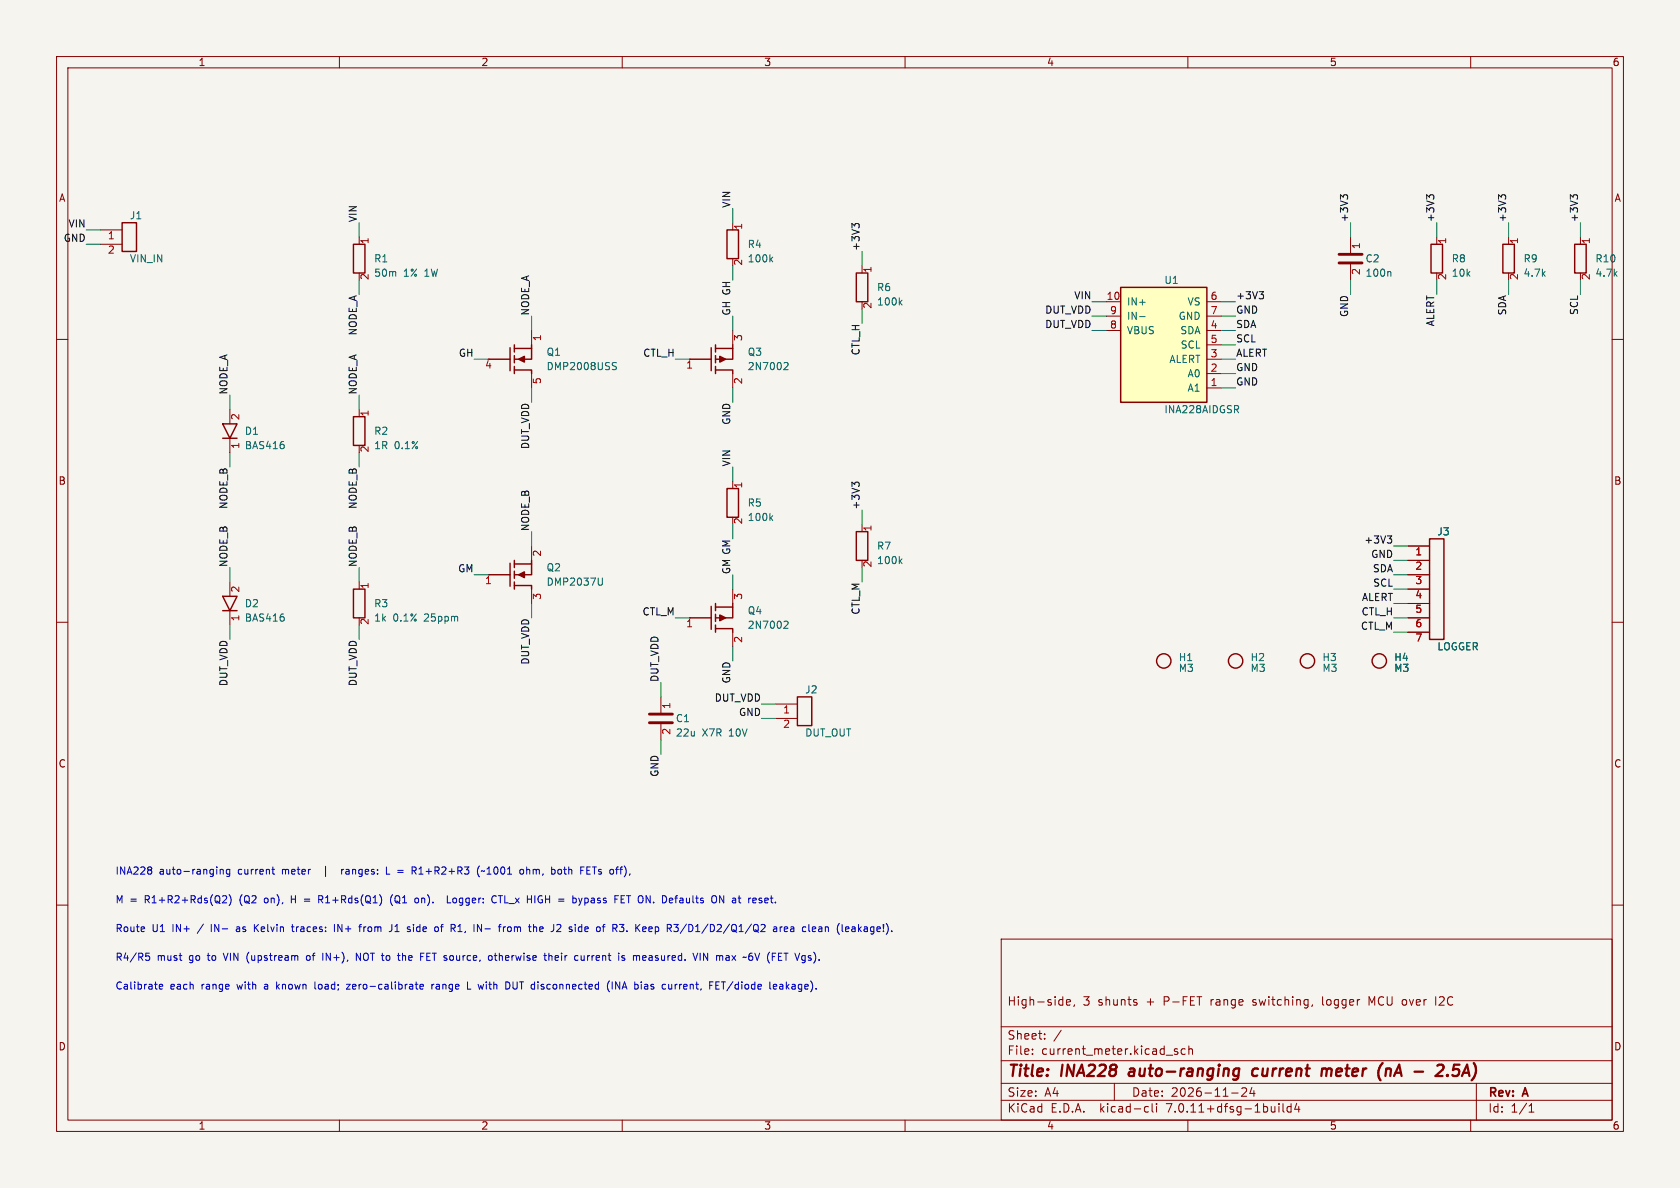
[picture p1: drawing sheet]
(kicad_sch (version 20230121) (generator eeschema) (paper "A4") (title_block (title "INA228 auto-ranging current meter (nA - 2.5A)") (date "2026-11-24") (rev "A") (comment 1 "High-side, 3 shunts + P-FET range switching, logger MCU over I2C")) (lib_symbols (symbol "meter:R" (pin_names (offset 0) hide) (in_bom yes) (on_board yes) (property "Reference" "R" (id 0) (at 2.54 0 0) (effects (font (size 1.27 1.27)) (justify left))) (property "Value" "R" (id 1) (at 2.54 -2.54 0) (effects (font (size 1.27 1.27)) (justify left))) (property "Footprint" "" (id 2) (at 0 0 0) (effects (font (size 1.27 1.27)) hide)) (property "Datasheet" "" (id 3) (at 0 0 0) (effects (font (size 1.27 1.27)) hide)) (property "Description" "" (id 4) (at 0 0 0) (effects (font (size 1.27 1.27)) hide)) (symbol "R_0_1" (rectangle (start -1.016 -2.54) (end 1.016 2.54) (stroke (width 0.254) (type default)) (fill (type none)))) (symbol "R_1_1" (pin passive line (at 0 3.81 270) (length 1.27) (name "~" (effects (font (size 1.27 1.27)))) (number "1" (effects (font (size 1.27 1.27))))) (pin passive line (at 0 -3.81 90) (length 1.27) (name "~" (effects (font (size 1.27 1.27)))) (number "2" (effects (font (size 1.27 1.27)))))) ) (symbol "meter:C" (pin_names (offset 0) hide) (in_bom yes) (on_board yes) (property "Reference" "C" (id 0) (at 2.54 0 0) (effects (font (size 1.27 1.27)) (justify left))) (property "Value" "C" (id 1) (at 2.54 -2.54 0) (effects (font (size 1.27 1.27)) (justify left))) (property "Footprint" "" (id 2) (at 0 0 0) (effects (font (size 1.27 1.27)) hide)) (property "Datasheet" "" (id 3) (at 0 0 0) (effects (font (size 1.27 1.27)) hide)) (property "Description" "" (id 4) (at 0 0 0) (effects (font (size 1.27 1.27)) hide)) (symbol "C_0_1" (polyline (pts (xy -2.032 0.762) (xy 2.032 0.762)) (stroke (width 0.508) (type default)) (fill (type none))) (polyline (pts (xy -2.032 -0.762) (xy 2.032 -0.762)) (stroke (width 0.508) (type default)) (fill (type none)))) (symbol "C_1_1" (pin passive line (at 0 3.81 270) (length 3.048) (name "~" (effects (font (size 1.27 1.27)))) (number "1" (effects (font (size 1.27 1.27))))) (pin passive line (at 0 -3.81 90) (length 3.048) (name "~" (effects (font (size 1.27 1.27)))) (number "2" (effects (font (size 1.27 1.27)))))) ) (symbol "meter:D" (pin_names (offset 0) hide) (in_bom yes) (on_board yes) (property "Reference" "D" (id 0) (at 2.54 0 0) (effects (font (size 1.27 1.27)) (justify left))) (property "Value" "D" (id 1) (at 2.54 -2.54 0) (effects (font (size 1.27 1.27)) (justify left))) (property "Footprint" "" (id 2) (at 0 0 0) (effects (font (size 1.27 1.27)) hide)) (property "Datasheet" "" (id 3) (at 0 0 0) (effects (font (size 1.27 1.27)) hide)) (property "Description" "" (id 4) (at 0 0 0) (effects (font (size 1.27 1.27)) hide)) (symbol "D_0_1" (polyline (pts (xy -1.27 1.27) (xy 1.27 1.27) (xy 0 -1.27) (xy -1.27 1.27)) (stroke (width 0.254) (type default)) (fill (type none))) (polyline (pts (xy -1.27 -1.27) (xy 1.27 -1.27)) (stroke (width 0.254) (type default)) (fill (type none)))) (symbol "D_1_1" (pin passive line (at 0 -3.81 90) (length 2.54) (name "K" (effects (font (size 1.27 1.27)))) (number "1" (effects (font (size 1.27 1.27))))) (pin passive line (at 0 3.81 270) (length 2.54) (name "A" (effects (font (size 1.27 1.27)))) (number "2" (effects (font (size 1.27 1.27)))))) ) (symbol "meter:PMOS_SOT23" (pin_names (offset 0) hide) (in_bom yes) (on_board yes) (property "Reference" "Q" (id 0) (at 5.08 1.27 0) (effects (font (size 1.27 1.27)) (justify left))) (property "Value" "PMOS_SOT23" (id 1) (at 5.08 -1.27 0) (effects (font (size 1.27 1.27)) (justify left))) (property "Footprint" "" (id 2) (at 0 0 0) (effects (font (size 1.27 1.27)) hide)) (property "Datasheet" "" (id 3) (at 0 0 0) (effects (font (size 1.27 1.27)) hide)) (property "Description" "" (id 4) (at 0 0 0) (effects (font (size 1.27 1.27)) hide)) (symbol "PMOS_SOT23_0_1" (polyline (pts (xy -1.27 2.032) (xy -1.27 -2.032)) (stroke (width 0.254) (type default)) (fill (type none))) (polyline (pts (xy -0.508 2.54) (xy -0.508 1.27)) (stroke (width 0.254) (type default)) (fill (type none))) (polyline (pts (xy -0.508 0.635) (xy -0.508 -0.635)) (stroke (width 0.254) (type default)) (fill (type none))) (polyline (pts (xy -0.508 -1.27) (xy -0.508 -2.54)) (stroke (width 0.254) (type default)) (fill (type none))) (polyline (pts (xy -0.508 1.905) (xy 2.54 1.905) (xy 2.54 2.54)) (stroke (width 0.254) (type default)) (fill (type none))) (polyline (pts (xy -0.508 -1.905) (xy 2.54 -1.905) (xy 2.54 -2.54)) (stroke (width 0.254) (type default)) (fill (type none))) (polyline (pts (xy -0.508 0) (xy 2.54 0) (xy 2.54 1.905)) (stroke (width 0.254) (type default)) (fill (type none))) (polyline (pts (xy 0.254 0) (xy 1.27 0.508) (xy 1.27 -0.508) (xy 0.254 0)) (stroke (width 0.254) (type default)) (fill (type outline))) (polyline (pts (xy -5.08 0) (xy -1.27 0)) (stroke (width 0.254) (type default)) (fill (type none)))) (symbol "PMOS_SOT23_1_1" (pin passive line (at -5.08 0 0) (length 0) (name "G" (effects (font (size 1.27 1.27)))) (number "1" (effects (font (size 1.27 1.27))))) (pin passive line (at 2.54 5.08 270) (length 2.54) (name "S" (effects (font (size 1.27 1.27)))) (number "2" (effects (font (size 1.27 1.27))))) (pin passive line (at 2.54 -5.08 90) (length 2.54) (name "D" (effects (font (size 1.27 1.27)))) (number "3" (effects (font (size 1.27 1.27)))))) ) (symbol "meter:PMOS_SO8" (pin_names (offset 0) hide) (in_bom yes) (on_board yes) (property "Reference" "Q" (id 0) (at 5.08 1.27 0) (effects (font (size 1.27 1.27)) (justify left))) (property "Value" "PMOS_SO8" (id 1) (at 5.08 -1.27 0) (effects (font (size 1.27 1.27)) (justify left))) (property "Footprint" "" (id 2) (at 0 0 0) (effects (font (size 1.27 1.27)) hide)) (property "Datasheet" "" (id 3) (at 0 0 0) (effects (font (size 1.27 1.27)) hide)) (property "Description" "" (id 4) (at 0 0 0) (effects (font (size 1.27 1.27)) hide)) (symbol "PMOS_SO8_0_1" (polyline (pts (xy -1.27 2.032) (xy -1.27 -2.032)) (stroke (width 0.254) (type default)) (fill (type none))) (polyline (pts (xy -0.508 2.54) (xy -0.508 1.27)) (stroke (width 0.254) (type default)) (fill (type none))) (polyline (pts (xy -0.508 0.635) (xy -0.508 -0.635)) (stroke (width 0.254) (type default)) (fill (type none))) (polyline (pts (xy -0.508 -1.27) (xy -0.508 -2.54)) (stroke (width 0.254) (type default)) (fill (type none))) (polyline (pts (xy -0.508 1.905) (xy 2.54 1.905) (xy 2.54 2.54)) (stroke (width 0.254) (type default)) (fill (type none))) (polyline (pts (xy -0.508 -1.905) (xy 2.54 -1.905) (xy 2.54 -2.54)) (stroke (width 0.254) (type default)) (fill (type none))) (polyline (pts (xy -0.508 0) (xy 2.54 0) (xy 2.54 1.905)) (stroke (width 0.254) (type default)) (fill (type none))) (polyline (pts (xy 0.254 0) (xy 1.27 0.508) (xy 1.27 -0.508) (xy 0.254 0)) (stroke (width 0.254) (type default)) (fill (type outline))) (polyline (pts (xy -5.08 0) (xy -1.27 0)) (stroke (width 0.254) (type default)) (fill (type none)))) (symbol "PMOS_SO8_1_1" (pin passive line (at 2.54 5.08 270) (length 2.54) (name "S" (effects (font (size 1.27 1.27)))) (number "1" (effects (font (size 1.27 1.27))))) (pin passive line (at 2.54 5.08 270) (length 2.54) hide (name "S" (effects (font (size 1.27 1.27)))) (number "2" (effects (font (size 1.27 1.27))))) (pin passive line (at 2.54 5.08 270) (length 2.54) hide (name "S" (effects (font (size 1.27 1.27)))) (number "3" (effects (font (size 1.27 1.27))))) (pin passive line (at -5.08 0 0) (length 0) (name "G" (effects (font (size 1.27 1.27)))) (number "4" (effects (font (size 1.27 1.27))))) (pin passive line (at 2.54 -5.08 90) (length 2.54) (name "D" (effects (font (size 1.27 1.27)))) (number "5" (effects (font (size 1.27 1.27))))) (pin passive line (at 2.54 -5.08 90) (length 2.54) hide (name "D" (effects (font (size 1.27 1.27)))) (number "6" (effects (font (size 1.27 1.27))))) (pin passive line (at 2.54 -5.08 90) (length 2.54) hide (name "D" (effects (font (size 1.27 1.27)))) (number "7" (effects (font (size 1.27 1.27))))) (pin passive line (at 2.54 -5.08 90) (length 2.54) hide (name "D" (effects (font (size 1.27 1.27)))) (number "8" (effects (font (size 1.27 1.27)))))) ) (symbol "meter:NMOS_SOT23" (pin_names (offset 0) hide) (in_bom yes) (on_board yes) (property "Reference" "Q" (id 0) (at 5.08 1.27 0) (effects (font (size 1.27 1.27)) (justify left))) (property "Value" "NMOS_SOT23" (id 1) (at 5.08 -1.27 0) (effects (font (size 1.27 1.27)) (justify left))) (property "Footprint" "" (id 2) (at 0 0 0) (effects (font (size 1.27 1.27)) hide)) (property "Datasheet" "" (id 3) (at 0 0 0) (effects (font (size 1.27 1.27)) hide)) (property "Description" "" (id 4) (at 0 0 0) (effects (font (size 1.27 1.27)) hide)) (symbol "NMOS_SOT23_0_1" (polyline (pts (xy -1.27 2.032) (xy -1.27 -2.032)) (stroke (width 0.254) (type default)) (fill (type none))) (polyline (pts (xy -0.508 2.54) (xy -0.508 1.27)) (stroke (width 0.254) (type default)) (fill (type none))) (polyline (pts (xy -0.508 0.635) (xy -0.508 -0.635)) (stroke (width 0.254) (type default)) (fill (type none))) (polyline (pts (xy -0.508 -1.27) (xy -0.508 -2.54)) (stroke (width 0.254) (type default)) (fill (type none))) (polyline (pts (xy -0.508 1.905) (xy 2.54 1.905) (xy 2.54 2.54)) (stroke (width 0.254) (type default)) (fill (type none))) (polyline (pts (xy -0.508 -1.905) (xy 2.54 -1.905) (xy 2.54 -2.54)) (stroke (width 0.254) (type default)) (fill (type none))) (polyline (pts (xy -0.508 0) (xy 2.54 0) (xy 2.54 1.905)) (stroke (width 0.254) (type default)) (fill (type none))) (polyline (pts (xy 1.27 0) (xy 0.254 0.508) (xy 0.254 -0.508) (xy 1.27 0)) (stroke (width 0.254) (type default)) (fill (type outline))) (polyline (pts (xy -5.08 0) (xy -1.27 0)) (stroke (width 0.254) (type default)) (fill (type none)))) (symbol "NMOS_SOT23_1_1" (pin passive line (at -5.08 0 0) (length 0) (name "G" (effects (font (size 1.27 1.27)))) (number "1" (effects (font (size 1.27 1.27))))) (pin passive line (at 2.54 5.08 270) (length 2.54) (name "D" (effects (font (size 1.27 1.27)))) (number "3" (effects (font (size 1.27 1.27))))) (pin passive line (at 2.54 -5.08 90) (length 2.54) (name "S" (effects (font (size 1.27 1.27)))) (number "2" (effects (font (size 1.27 1.27)))))) ) (symbol "meter:INA228" (pin_names (offset 1.016)) (in_bom yes) (on_board yes) (property "Reference" "U" (id 0) (at 0 11.43 0) (effects (font (size 1.27 1.27)) (justify left))) (property "Value" "INA228" (id 1) (at 0 -11.43 0) (effects (font (size 1.27 1.27)) (justify left))) (property "Footprint" "" (id 2) (at 0 0 0) (effects (font (size 1.27 1.27)) hide)) (property "Datasheet" "" (id 3) (at 0 0 0) (effects (font (size 1.27 1.27)) hide)) (property "Description" "" (id 4) (at 0 0 0) (effects (font (size 1.27 1.27)) hide)) (symbol "INA228_0_1" (rectangle (start -7.62 10.16) (end 7.62 -10.16) (stroke (width 0.254) (type default)) (fill (type background)))) (symbol "INA228_1_1" (pin passive line (at -10.16 7.62 0) (length 2.54) (name "IN+" (effects (font (size 1.27 1.27)))) (number "10" (effects (font (size 1.27 1.27))))) (pin passive line (at -10.16 5.08 0) (length 2.54) (name "IN-" (effects (font (size 1.27 1.27)))) (number "9" (effects (font (size 1.27 1.27))))) (pin passive line (at -10.16 2.54 0) (length 2.54) (name "VBUS" (effects (font (size 1.27 1.27)))) (number "8" (effects (font (size 1.27 1.27))))) (pin passive line (at 10.16 7.62 180) (length 2.54) (name "VS" (effects (font (size 1.27 1.27)))) (number "6" (effects (font (size 1.27 1.27))))) (pin passive line (at 10.16 5.08 180) (length 2.54) (name "GND" (effects (font (size 1.27 1.27)))) (number "7" (effects (font (size 1.27 1.27))))) (pin passive line (at 10.16 2.54 180) (length 2.54) (name "SDA" (effects (font (size 1.27 1.27)))) (number "4" (effects (font (size 1.27 1.27))))) (pin passive line (at 10.16 0 180) (length 2.54) (name "SCL" (effects (font (size 1.27 1.27)))) (number "5" (effects (font (size 1.27 1.27))))) (pin passive line (at 10.16 -2.54 180) (length 2.54) (name "ALERT" (effects (font (size 1.27 1.27)))) (number "3" (effects (font (size 1.27 1.27))))) (pin passive line (at 10.16 -5.08 180) (length 2.54) (name "A0" (effects (font (size 1.27 1.27)))) (number "2" (effects (font (size 1.27 1.27))))) (pin passive line (at 10.16 -7.62 180) (length 2.54) (name "A1" (effects (font (size 1.27 1.27)))) (number "1" (effects (font (size 1.27 1.27)))))) ) (symbol "meter:Conn_1x02" (pin_names (offset 0) hide) (in_bom yes) (on_board yes) (property "Reference" "J" (id 0) (at 0 2.54 0) (effects (font (size 1.27 1.27)) (justify left))) (property "Value" "Conn_1x02" (id 1) (at 0 -5.08 0) (effects (font (size 1.27 1.27)) (justify left))) (property "Footprint" "" (id 2) (at 0 0 0) (effects (font (size 1.27 1.27)) hide)) (property "Datasheet" "" (id 3) (at 0 0 0) (effects (font (size 1.27 1.27)) hide)) (property "Description" "" (id 4) (at 0 0 0) (effects (font (size 1.27 1.27)) hide)) (symbol "Conn_1x02_0_1" (rectangle (start -1.27 1.27) (end 1.27 -3.81) (stroke (width 0.254) (type default)) (fill (type none)))) (symbol "Conn_1x02_1_1" (pin passive line (at -5.08 -0 0) (length 3.81) (name "Pin_1" (effects (font (size 1.27 1.27)))) (number "1" (effects (font (size 1.27 1.27))))) (pin passive line (at -5.08 -2.54 0) (length 3.81) (name "Pin_2" (effects (font (size 1.27 1.27)))) (number "2" (effects (font (size 1.27 1.27)))))) ) (symbol "meter:Conn_1x07" (pin_names (offset 0) hide) (in_bom yes) (on_board yes) (property "Reference" "J" (id 0) (at 0 2.54 0) (effects (font (size 1.27 1.27)) (justify left))) (property "Value" "Conn_1x07" (id 1) (at 0 -17.78 0) (effects (font (size 1.27 1.27)) (justify left))) (property "Footprint" "" (id 2) (at 0 0 0) (effects (font (size 1.27 1.27)) hide)) (property "Datasheet" "" (id 3) (at 0 0 0) (effects (font (size 1.27 1.27)) hide)) (property "Description" "" (id 4) (at 0 0 0) (effects (font (size 1.27 1.27)) hide)) (symbol "Conn_1x07_0_1" (rectangle (start -1.27 1.27) (end 1.27 -16.51) (stroke (width 0.254) (type default)) (fill (type none)))) (symbol "Conn_1x07_1_1" (pin passive line (at -5.08 -0 0) (length 3.81) (name "Pin_1" (effects (font (size 1.27 1.27)))) (number "1" (effects (font (size 1.27 1.27))))) (pin passive line (at -5.08 -2.54 0) (length 3.81) (name "Pin_2" (effects (font (size 1.27 1.27)))) (number "2" (effects (font (size 1.27 1.27))))) (pin passive line (at -5.08 -5.08 0) (length 3.81) (name "Pin_3" (effects (font (size 1.27 1.27)))) (number "3" (effects (font (size 1.27 1.27))))) (pin passive line (at -5.08 -7.62 0) (length 3.81) (name "Pin_4" (effects (font (size 1.27 1.27)))) (number "4" (effects (font (size 1.27 1.27))))) (pin passive line (at -5.08 -10.16 0) (length 3.81) (name "Pin_5" (effects (font (size 1.27 1.27)))) (number "5" (effects (font (size 1.27 1.27))))) (pin passive line (at -5.08 -12.7 0) (length 3.81) (name "Pin_6" (effects (font (size 1.27 1.27)))) (number "6" (effects (font (size 1.27 1.27))))) (pin passive line (at -5.08 -15.24 0) (length 3.81) (name "Pin_7" (effects (font (size 1.27 1.27)))) (number "7" (effects (font (size 1.27 1.27)))))) ) (symbol "meter:MountingHole" (pin_names (offset 0) hide) (in_bom yes) (on_board yes) (property "Reference" "H" (id 0) (at 2.54 0.635 0) (effects (font (size 1.27 1.27)) (justify left))) (property "Value" "MountingHole" (id 1) (at 2.54 -1.27 0) (effects (font (size 1.27 1.27)) (justify left))) (property "Footprint" "" (id 2) (at 0 0 0) (effects (font (size 1.27 1.27)) hide)) (property "Datasheet" "" (id 3) (at 0 0 0) (effects (font (size 1.27 1.27)) hide)) (property "Description" "" (id 4) (at 0 0 0) (effects (font (size 1.27 1.27)) hide)) (symbol "MountingHole_0_1" (circle (center 0 0) (radius 1.27) (stroke (width 0.254) (type default)) (fill (type none)))) (symbol "MountingHole_1_1" ) )) (symbol (lib_id "meter:Conn_1x02") (at 22.86 40.64 0) (unit 1) (in_bom yes) (on_board yes) (dnp no) (property "Reference" "J1" (id 0) (at 22.86 38.1 0) (effects (font (size 1.27 1.27)) (justify left))) (property "Value" "VIN_IN" (id 1) (at 22.86 45.72 0) (effects (font (size 1.27 1.27)) (justify left))) (property "Footprint" "TerminalBlock_Phoenix:TerminalBlock_Phoenix_MKDS-1,5-2-5.08_1x02_P5.08mm_Horizontal" (id 2) (at 22.86 40.64 0) (effects (font (size 1.27 1.27)) hide)) (property "Datasheet" "" (id 3) (at 22.86 40.64 0) (effects (font (size 1.27 1.27)) hide)) (property "Description" "Supply input (bench PSU / 3.3V)" (id 4) (at 22.86 40.64 0) (effects (font (size 1.27 1.27)) hide)) (pin "1") (pin "2")) (wire (pts (xy 17.78 40.64) (xy 15.24 40.64)) (stroke (width 0) (type default))) (label "VIN" (at 15.24 40.64 180) (fields_autoplaced) (effects (font (size 1.27 1.27)) (justify right bottom))) (wire (pts (xy 17.78 43.18) (xy 15.24 43.18)) (stroke (width 0) (type default))) (label "GND" (at 15.24 43.18 180) (fields_autoplaced) (effects (font (size 1.27 1.27)) (justify right bottom))) (symbol (lib_id "meter:R") (at 63.5 45.72 0) (unit 1) (in_bom yes) (on_board yes) (dnp no) (property "Reference" "R1" (id 0) (at 66.04 45.72 0) (effects (font (size 1.27 1.27)) (justify left))) (property "Value" "50m 1% 1W" (id 1) (at 66.04 48.26 0) (effects (font (size 1.27 1.27)) (justify left))) (property "Footprint" "Resistor_SMD:R_2512_6332Metric" (id 2) (at 63.5 45.72 0) (effects (font (size 1.27 1.27)) hide)) (property "Datasheet" "" (id 3) (at 63.5 45.72 0) (effects (font (size 1.27 1.27)) hide)) (property "Description" "R_H shunt, high range, 4-wire layout" (id 4) (at 63.5 45.72 0) (effects (font (size 1.27 1.27)) hide)) (pin "1") (pin "2")) (wire (pts (xy 63.5 41.91) (xy 63.5 39.37)) (stroke (width 0) (type default))) (label "VIN" (at 63.5 39.37 90) (fields_autoplaced) (effects (font (size 1.27 1.27)) (justify left bottom))) (wire (pts (xy 63.5 49.53) (xy 63.5 52.07)) (stroke (width 0) (type default))) (label "NODE_A" (at 63.5 52.07 270) (fields_autoplaced) (effects (font (size 1.27 1.27)) (justify right bottom))) (symbol (lib_id "meter:R") (at 63.5 76.2 0) (unit 1) (in_bom yes) (on_board yes) (dnp no) (property "Reference" "R2" (id 0) (at 66.04 76.2 0) (effects (font (size 1.27 1.27)) (justify left))) (property "Value" "1R 0.1%" (id 1) (at 66.04 78.74 0) (effects (font (size 1.27 1.27)) (justify left))) (property "Footprint" "Resistor_SMD:R_1206_3216Metric" (id 2) (at 63.5 76.2 0) (effects (font (size 1.27 1.27)) hide)) (property "Datasheet" "" (id 3) (at 63.5 76.2 0) (effects (font (size 1.27 1.27)) hide)) (property "Description" "R_M shunt, mid range" (id 4) (at 63.5 76.2 0) (effects (font (size 1.27 1.27)) hide)) (pin "1") (pin "2")) (wire (pts (xy 63.5 72.39) (xy 63.5 69.85)) (stroke (width 0) (type default))) (label "NODE_A" (at 63.5 69.85 90) (fields_autoplaced) (effects (font (size 1.27 1.27)) (justify left bottom))) (wire (pts (xy 63.5 80.01) (xy 63.5 82.55)) (stroke (width 0) (type default))) (label "NODE_B" (at 63.5 82.55 270) (fields_autoplaced) (effects (font (size 1.27 1.27)) (justify right bottom))) (symbol (lib_id "meter:R") (at 63.5 106.68 0) (unit 1) (in_bom yes) (on_board yes) (dnp no) (property "Reference" "R3" (id 0) (at 66.04 106.68 0) (effects (font (size 1.27 1.27)) (justify left))) (property "Value" "1k 0.1% 25ppm" (id 1) (at 66.04 109.22 0) (effects (font (size 1.27 1.27)) (justify left))) (property "Footprint" "Resistor_SMD:R_0805_2012Metric" (id 2) (at 63.5 106.68 0) (effects (font (size 1.27 1.27)) hide)) (property "Datasheet" "" (id 3) (at 63.5 106.68 0) (effects (font (size 1.27 1.27)) hide)) (property "Description" "R_L shunt, low (nA/uA) range" (id 4) (at 63.5 106.68 0) (effects (font (size 1.27 1.27)) hide)) (pin "1") (pin "2")) (wire (pts (xy 63.5 102.87) (xy 63.5 100.33)) (stroke (width 0) (type default))) (label "NODE_B" (at 63.5 100.33 90) (fields_autoplaced) (effects (font (size 1.27 1.27)) (justify left bottom))) (wire (pts (xy 63.5 110.49) (xy 63.5 113.03)) (stroke (width 0) (type default))) (label "DUT_VDD" (at 63.5 113.03 270) (fields_autoplaced) (effects (font (size 1.27 1.27)) (justify right bottom))) (symbol (lib_id "meter:D") (at 40.64 76.2 0) (unit 1) (in_bom yes) (on_board yes) (dnp no) (property "Reference" "D1" (id 0) (at 43.18 76.2 0) (effects (font (size 1.27 1.27)) (justify left))) (property "Value" "BAS416" (id 1) (at 43.18 78.74 0) (effects (font (size 1.27 1.27)) (justify left))) (property "Footprint" "Diode_SMD:D_SOD-323" (id 2) (at 40.64 76.2 0) (effects (font (size 1.27 1.27)) hide)) (property "Datasheet" "" (id 3) (at 40.64 76.2 0) (effects (font (size 1.27 1.27)) hide)) (property "Description" "D_M low-leakage clamp across R2" (id 4) (at 40.64 76.2 0) (effects (font (size 1.27 1.27)) hide)) (pin "1") (pin "2")) (wire (pts (xy 40.64 80.01) (xy 40.64 82.55)) (stroke (width 0) (type default))) (label "NODE_B" (at 40.64 82.55 270) (fields_autoplaced) (effects (font (size 1.27 1.27)) (justify right bottom))) (wire (pts (xy 40.64 72.39) (xy 40.64 69.85)) (stroke (width 0) (type default))) (label "NODE_A" (at 40.64 69.85 90) (fields_autoplaced) (effects (font (size 1.27 1.27)) (justify left bottom))) (symbol (lib_id "meter:D") (at 40.64 106.68 0) (unit 1) (in_bom yes) (on_board yes) (dnp no) (property "Reference" "D2" (id 0) (at 43.18 106.68 0) (effects (font (size 1.27 1.27)) (justify left))) (property "Value" "BAS416" (id 1) (at 43.18 109.22 0) (effects (font (size 1.27 1.27)) (justify left))) (property "Footprint" "Diode_SMD:D_SOD-323" (id 2) (at 40.64 106.68 0) (effects (font (size 1.27 1.27)) hide)) (property "Datasheet" "" (id 3) (at 40.64 106.68 0) (effects (font (size 1.27 1.27)) hide)) (property "Description" "D_L low-leakage clamp across R3" (id 4) (at 40.64 106.68 0) (effects (font (size 1.27 1.27)) hide)) (pin "1") (pin "2")) (wire (pts (xy 40.64 110.49) (xy 40.64 113.03)) (stroke (width 0) (type default))) (label "DUT_VDD" (at 40.64 113.03 270) (fields_autoplaced) (effects (font (size 1.27 1.27)) (justify right bottom))) (wire (pts (xy 40.64 102.87) (xy 40.64 100.33)) (stroke (width 0) (type default))) (label "NODE_B" (at 40.64 100.33 90) (fields_autoplaced) (effects (font (size 1.27 1.27)) (justify left bottom))) (symbol (lib_id "meter:PMOS_SO8") (at 91.44 63.5 0) (unit 1) (in_bom yes) (on_board yes) (dnp no) (property "Reference" "Q1" (id 0) (at 96.52 62.23 0) (effects (font (size 1.27 1.27)) (justify left))) (property "Value" "DMP2008USS" (id 1) (at 96.52 64.77 0) (effects (font (size 1.27 1.27)) (justify left))) (property "Footprint" "Package_SO:SOIC-8_3.9x4.9mm_P1.27mm" (id 2) (at 91.44 63.5 0) (effects (font (size 1.27 1.27)) hide)) (property "Datasheet" "" (id 3) (at 91.44 63.5 0) (effects (font (size 1.27 1.27)) hide)) (property "Description" "Q_H: bypasses R2+R3 (high range)" (id 4) (at 91.44 63.5 0) (effects (font (size 1.27 1.27)) hide)) (pin "1") (pin "2") (pin "3") (pin "4") (pin "5") (pin "6") (pin "7") (pin "8")) (wire (pts (xy 93.98 58.42) (xy 93.98 55.88)) (stroke (width 0) (type default))) (label "NODE_A" (at 93.98 55.88 90) (fields_autoplaced) (effects (font (size 1.27 1.27)) (justify left bottom))) (wire (pts (xy 86.36 63.5) (xy 83.82 63.5)) (stroke (width 0) (type default))) (label "GH" (at 83.82 63.5 180) (fields_autoplaced) (effects (font (size 1.27 1.27)) (justify right bottom))) (wire (pts (xy 93.98 68.58) (xy 93.98 71.12)) (stroke (width 0) (type default))) (label "DUT_VDD" (at 93.98 71.12 270) (fields_autoplaced) (effects (font (size 1.27 1.27)) (justify right bottom))) (symbol (lib_id "meter:PMOS_SOT23") (at 91.44 101.6 0) (unit 1) (in_bom yes) (on_board yes) (dnp no) (property "Reference" "Q2" (id 0) (at 96.52 100.33 0) (effects (font (size 1.27 1.27)) (justify left))) (property "Value" "DMP2037U" (id 1) (at 96.52 102.87 0) (effects (font (size 1.27 1.27)) (justify left))) (property "Footprint" "Package_TO_SOT_SMD:SOT-23" (id 2) (at 91.44 101.6 0) (effects (font (size 1.27 1.27)) hide)) (property "Datasheet" "" (id 3) (at 91.44 101.6 0) (effects (font (size 1.27 1.27)) hide)) (property "Description" "Q_M: bypasses R3 (mid range)" (id 4) (at 91.44 101.6 0) (effects (font (size 1.27 1.27)) hide)) (pin "1") (pin "2") (pin "3")) (wire (pts (xy 86.36 101.6) (xy 83.82 101.6)) (stroke (width 0) (type default))) (label "GM" (at 83.82 101.6 180) (fields_autoplaced) (effects (font (size 1.27 1.27)) (justify right bottom))) (wire (pts (xy 93.98 96.52) (xy 93.98 93.98)) (stroke (width 0) (type default))) (label "NODE_B" (at 93.98 93.98 90) (fields_autoplaced) (effects (font (size 1.27 1.27)) (justify left bottom))) (wire (pts (xy 93.98 106.68) (xy 93.98 109.22)) (stroke (width 0) (type default))) (label "DUT_VDD" (at 93.98 109.22 270) (fields_autoplaced) (effects (font (size 1.27 1.27)) (justify right bottom))) (symbol (lib_id "meter:C") (at 116.84 127 0) (unit 1) (in_bom yes) (on_board yes) (dnp no) (property "Reference" "C1" (id 0) (at 119.38 127 0) (effects (font (size 1.27 1.27)) (justify left))) (property "Value" "22u X7R 10V" (id 1) (at 119.38 129.54 0) (effects (font (size 1.27 1.27)) (justify left))) (property "Footprint" "Capacitor_SMD:C_1206_3216Metric" (id 2) (at 116.84 127 0) (effects (font (size 1.27 1.27)) hide)) (property "Datasheet" "" (id 3) (at 116.84 127 0) (effects (font (size 1.27 1.27)) hide)) (property "Description" "C_out, supplies DUT wake-up transient" (id 4) (at 116.84 127 0) (effects (font (size 1.27 1.27)) hide)) (pin "1") (pin "2")) (wire (pts (xy 116.84 123.19) (xy 116.84 120.65)) (stroke (width 0) (type default))) (label "DUT_VDD" (at 116.84 120.65 90) (fields_autoplaced) (effects (font (size 1.27 1.27)) (justify left bottom))) (wire (pts (xy 116.84 130.81) (xy 116.84 133.35)) (stroke (width 0) (type default))) (label "GND" (at 116.84 133.35 270) (fields_autoplaced) (effects (font (size 1.27 1.27)) (justify right bottom))) (symbol (lib_id "meter:Conn_1x02") (at 142.24 124.46 0) (unit 1) (in_bom yes) (on_board yes) (dnp no) (property "Reference" "J2" (id 0) (at 142.24 121.92 0) (effects (font (size 1.27 1.27)) (justify left))) (property "Value" "DUT_OUT" (id 1) (at 142.24 129.54 0) (effects (font (size 1.27 1.27)) (justify left))) (property "Footprint" "TerminalBlock_Phoenix:TerminalBlock_Phoenix_MKDS-1,5-2-5.08_1x02_P5.08mm_Horizontal" (id 2) (at 142.24 124.46 0) (effects (font (size 1.27 1.27)) hide)) (property "Datasheet" "" (id 3) (at 142.24 124.46 0) (effects (font (size 1.27 1.27)) hide)) (property "Description" "To STM32 IDD jumper / VDD" (id 4) (at 142.24 124.46 0) (effects (font (size 1.27 1.27)) hide)) (pin "1") (pin "2")) (wire (pts (xy 137.16 124.46) (xy 134.62 124.46)) (stroke (width 0) (type default))) (label "DUT_VDD" (at 134.62 124.46 180) (fields_autoplaced) (effects (font (size 1.27 1.27)) (justify right bottom))) (wire (pts (xy 137.16 127) (xy 134.62 127)) (stroke (width 0) (type default))) (label "GND" (at 134.62 127 180) (fields_autoplaced) (effects (font (size 1.27 1.27)) (justify right bottom))) (symbol (lib_id "meter:R") (at 129.54 43.18 0) (unit 1) (in_bom yes) (on_board yes) (dnp no) (property "Reference" "R4" (id 0) (at 132.08 43.18 0) (effects (font (size 1.27 1.27)) (justify left))) (property "Value" "100k" (id 1) (at 132.08 45.72 0) (effects (font (size 1.27 1.27)) (justify left))) (property "Footprint" "Resistor_SMD:R_0603_1608Metric" (id 2) (at 129.54 43.18 0) (effects (font (size 1.27 1.27)) hide)) (property "Datasheet" "" (id 3) (at 129.54 43.18 0) (effects (font (size 1.27 1.27)) hide)) (property "Description" "Q1 gate pull-up to VIN" (id 4) (at 129.54 43.18 0) (effects (font (size 1.27 1.27)) hide)) (pin "1") (pin "2")) (wire (pts (xy 129.54 39.37) (xy 129.54 36.83)) (stroke (width 0) (type default))) (label "VIN" (at 129.54 36.83 90) (fields_autoplaced) (effects (font (size 1.27 1.27)) (justify left bottom))) (wire (pts (xy 129.54 46.99) (xy 129.54 49.53)) (stroke (width 0) (type default))) (label "GH" (at 129.54 49.53 270) (fields_autoplaced) (effects (font (size 1.27 1.27)) (justify right bottom))) (symbol (lib_id "meter:NMOS_SOT23") (at 127 63.5 0) (unit 1) (in_bom yes) (on_board yes) (dnp no) (property "Reference" "Q3" (id 0) (at 132.08 62.23 0) (effects (font (size 1.27 1.27)) (justify left))) (property "Value" "2N7002" (id 1) (at 132.08 64.77 0) (effects (font (size 1.27 1.27)) (justify left))) (property "Footprint" "Package_TO_SOT_SMD:SOT-23" (id 2) (at 127 63.5 0) (effects (font (size 1.27 1.27)) hide)) (property "Datasheet" "" (id 3) (at 127 63.5 0) (effects (font (size 1.27 1.27)) hide)) (property "Description" "Q1 gate driver" (id 4) (at 127 63.5 0) (effects (font (size 1.27 1.27)) hide)) (pin "1") (pin "3") (pin "2")) (wire (pts (xy 121.92 63.5) (xy 119.38 63.5)) (stroke (width 0) (type default))) (label "CTL_H" (at 119.38 63.5 180) (fields_autoplaced) (effects (font (size 1.27 1.27)) (justify right bottom))) (wire (pts (xy 129.54 58.42) (xy 129.54 55.88)) (stroke (width 0) (type default))) (label "GH" (at 129.54 55.88 90) (fields_autoplaced) (effects (font (size 1.27 1.27)) (justify left bottom))) (wire (pts (xy 129.54 68.58) (xy 129.54 71.12)) (stroke (width 0) (type default))) (label "GND" (at 129.54 71.12 270) (fields_autoplaced) (effects (font (size 1.27 1.27)) (justify right bottom))) (symbol (lib_id "meter:R") (at 129.54 88.9 0) (unit 1) (in_bom yes) (on_board yes) (dnp no) (property "Reference" "R5" (id 0) (at 132.08 88.9 0) (effects (font (size 1.27 1.27)) (justify left))) (property "Value" "100k" (id 1) (at 132.08 91.44 0) (effects (font (size 1.27 1.27)) (justify left))) (property "Footprint" "Resistor_SMD:R_0603_1608Metric" (id 2) (at 129.54 88.9 0) (effects (font (size 1.27 1.27)) hide)) (property "Datasheet" "" (id 3) (at 129.54 88.9 0) (effects (font (size 1.27 1.27)) hide)) (property "Description" "Q2 gate pull-up to VIN" (id 4) (at 129.54 88.9 0) (effects (font (size 1.27 1.27)) hide)) (pin "1") (pin "2")) (wire (pts (xy 129.54 85.09) (xy 129.54 82.55)) (stroke (width 0) (type default))) (label "VIN" (at 129.54 82.55 90) (fields_autoplaced) (effects (font (size 1.27 1.27)) (justify left bottom))) (wire (pts (xy 129.54 92.71) (xy 129.54 95.25)) (stroke (width 0) (type default))) (label "GM" (at 129.54 95.25 270) (fields_autoplaced) (effects (font (size 1.27 1.27)) (justify right bottom))) (symbol (lib_id "meter:NMOS_SOT23") (at 127 109.22 0) (unit 1) (in_bom yes) (on_board yes) (dnp no) (property "Reference" "Q4" (id 0) (at 132.08 107.95 0) (effects (font (size 1.27 1.27)) (justify left))) (property "Value" "2N7002" (id 1) (at 132.08 110.49 0) (effects (font (size 1.27 1.27)) (justify left))) (property "Footprint" "Package_TO_SOT_SMD:SOT-23" (id 2) (at 127 109.22 0) (effects (font (size 1.27 1.27)) hide)) (property "Datasheet" "" (id 3) (at 127 109.22 0) (effects (font (size 1.27 1.27)) hide)) (property "Description" "Q2 gate driver" (id 4) (at 127 109.22 0) (effects (font (size 1.27 1.27)) hide)) (pin "1") (pin "3") (pin "2")) (wire (pts (xy 121.92 109.22) (xy 119.38 109.22)) (stroke (width 0) (type default))) (label "CTL_M" (at 119.38 109.22 180) (fields_autoplaced) (effects (font (size 1.27 1.27)) (justify right bottom))) (wire (pts (xy 129.54 104.14) (xy 129.54 101.6)) (stroke (width 0) (type default))) (label "GM" (at 129.54 101.6 90) (fields_autoplaced) (effects (font (size 1.27 1.27)) (justify left bottom))) (wire (pts (xy 129.54 114.3) (xy 129.54 116.84)) (stroke (width 0) (type default))) (label "GND" (at 129.54 116.84 270) (fields_autoplaced) (effects (font (size 1.27 1.27)) (justify right bottom))) (symbol (lib_id "meter:R") (at 152.4 50.8 0) (unit 1) (in_bom yes) (on_board yes) (dnp no) (property "Reference" "R6" (id 0) (at 154.94 50.8 0) (effects (font (size 1.27 1.27)) (justify left))) (property "Value" "100k" (id 1) (at 154.94 53.34 0) (effects (font (size 1.27 1.27)) (justify left))) (property "Footprint" "Resistor_SMD:R_0603_1608Metric" (id 2) (at 152.4 50.8 0) (effects (font (size 1.27 1.27)) hide)) (property "Datasheet" "" (id 3) (at 152.4 50.8 0) (effects (font (size 1.27 1.27)) hide)) (property "Description" "Default: high range ON at reset" (id 4) (at 152.4 50.8 0) (effects (font (size 1.27 1.27)) hide)) (pin "1") (pin "2")) (wire (pts (xy 152.4 46.99) (xy 152.4 44.45)) (stroke (width 0) (type default))) (label "+3V3" (at 152.4 44.45 90) (fields_autoplaced) (effects (font (size 1.27 1.27)) (justify left bottom))) (wire (pts (xy 152.4 54.61) (xy 152.4 57.15)) (stroke (width 0) (type default))) (label "CTL_H" (at 152.4 57.15 270) (fields_autoplaced) (effects (font (size 1.27 1.27)) (justify right bottom))) (symbol (lib_id "meter:R") (at 152.4 96.52 0) (unit 1) (in_bom yes) (on_board yes) (dnp no) (property "Reference" "R7" (id 0) (at 154.94 96.52 0) (effects (font (size 1.27 1.27)) (justify left))) (property "Value" "100k" (id 1) (at 154.94 99.06 0) (effects (font (size 1.27 1.27)) (justify left))) (property "Footprint" "Resistor_SMD:R_0603_1608Metric" (id 2) (at 152.4 96.52 0) (effects (font (size 1.27 1.27)) hide)) (property "Datasheet" "" (id 3) (at 152.4 96.52 0) (effects (font (size 1.27 1.27)) hide)) (property "Description" "Default: mid bypass ON at reset" (id 4) (at 152.4 96.52 0) (effects (font (size 1.27 1.27)) hide)) (pin "1") (pin "2")) (wire (pts (xy 152.4 92.71) (xy 152.4 90.17)) (stroke (width 0) (type default))) (label "+3V3" (at 152.4 90.17 90) (fields_autoplaced) (effects (font (size 1.27 1.27)) (justify left bottom))) (wire (pts (xy 152.4 100.33) (xy 152.4 102.87)) (stroke (width 0) (type default))) (label "CTL_M" (at 152.4 102.87 270) (fields_autoplaced) (effects (font (size 1.27 1.27)) (justify right bottom))) (symbol (lib_id "meter:INA228") (at 205.74 60.96 0) (unit 1) (in_bom yes) (on_board yes) (dnp no) (property "Reference" "U1" (id 0) (at 205.74 49.53 0) (effects (font (size 1.27 1.27)) (justify left))) (property "Value" "INA228AIDGSR" (id 1) (at 205.74 72.39 0) (effects (font (size 1.27 1.27)) (justify left))) (property "Footprint" "Package_SO:VSSOP-10_3x3mm_P0.5mm" (id 2) (at 205.74 60.96 0) (effects (font (size 1.27 1.27)) hide)) (property "Datasheet" "" (id 3) (at 205.74 60.96 0) (effects (font (size 1.27 1.27)) hide)) (property "Description" "I2C addr 0x40 (A0=A1=GND)" (id 4) (at 205.74 60.96 0) (effects (font (size 1.27 1.27)) hide)) (pin "10") (pin "9") (pin "8") (pin "6") (pin "7") (pin "4") (pin "5") (pin "3") (pin "2") (pin "1")) (wire (pts (xy 195.58 53.34) (xy 193.04 53.34)) (stroke (width 0) (type default))) (label "VIN" (at 193.04 53.34 180) (fields_autoplaced) (effects (font (size 1.27 1.27)) (justify right bottom))) (wire (pts (xy 195.58 55.88) (xy 193.04 55.88)) (stroke (width 0) (type default))) (label "DUT_VDD" (at 193.04 55.88 180) (fields_autoplaced) (effects (font (size 1.27 1.27)) (justify right bottom))) (wire (pts (xy 195.58 58.42) (xy 193.04 58.42)) (stroke (width 0) (type default))) (label "DUT_VDD" (at 193.04 58.42 180) (fields_autoplaced) (effects (font (size 1.27 1.27)) (justify right bottom))) (wire (pts (xy 215.9 53.34) (xy 218.44 53.34)) (stroke (width 0) (type default))) (label "+3V3" (at 218.44 53.34 0) (fields_autoplaced) (effects (font (size 1.27 1.27)) (justify left bottom))) (wire (pts (xy 215.9 55.88) (xy 218.44 55.88)) (stroke (width 0) (type default))) (label "GND" (at 218.44 55.88 0) (fields_autoplaced) (effects (font (size 1.27 1.27)) (justify left bottom))) (wire (pts (xy 215.9 58.42) (xy 218.44 58.42)) (stroke (width 0) (type default))) (label "SDA" (at 218.44 58.42 0) (fields_autoplaced) (effects (font (size 1.27 1.27)) (justify left bottom))) (wire (pts (xy 215.9 60.96) (xy 218.44 60.96)) (stroke (width 0) (type default))) (label "SCL" (at 218.44 60.96 0) (fields_autoplaced) (effects (font (size 1.27 1.27)) (justify left bottom))) (wire (pts (xy 215.9 63.5) (xy 218.44 63.5)) (stroke (width 0) (type default))) (label "ALERT" (at 218.44 63.5 0) (fields_autoplaced) (effects (font (size 1.27 1.27)) (justify left bottom))) (wire (pts (xy 215.9 66.04) (xy 218.44 66.04)) (stroke (width 0) (type default))) (label "GND" (at 218.44 66.04 0) (fields_autoplaced) (effects (font (size 1.27 1.27)) (justify left bottom))) (wire (pts (xy 215.9 68.58) (xy 218.44 68.58)) (stroke (width 0) (type default))) (label "GND" (at 218.44 68.58 0) (fields_autoplaced) (effects (font (size 1.27 1.27)) (justify left bottom))) (symbol (lib_id "meter:C") (at 238.76 45.72 0) (unit 1) (in_bom yes) (on_board yes) (dnp no) (property "Reference" "C2" (id 0) (at 241.3 45.72 0) (effects (font (size 1.27 1.27)) (justify left))) (property "Value" "100n" (id 1) (at 241.3 48.26 0) (effects (font (size 1.27 1.27)) (justify left))) (property "Footprint" "Capacitor_SMD:C_0603_1608Metric" (id 2) (at 238.76 45.72 0) (effects (font (size 1.27 1.27)) hide)) (property "Datasheet" "" (id 3) (at 238.76 45.72 0) (effects (font (size 1.27 1.27)) hide)) (property "Description" "U1 VS decoupling" (id 4) (at 238.76 45.72 0) (effects (font (size 1.27 1.27)) hide)) (pin "1") (pin "2")) (wire (pts (xy 238.76 41.91) (xy 238.76 39.37)) (stroke (width 0) (type default))) (label "+3V3" (at 238.76 39.37 90) (fields_autoplaced) (effects (font (size 1.27 1.27)) (justify left bottom))) (wire (pts (xy 238.76 49.53) (xy 238.76 52.07)) (stroke (width 0) (type default))) (label "GND" (at 238.76 52.07 270) (fields_autoplaced) (effects (font (size 1.27 1.27)) (justify right bottom))) (symbol (lib_id "meter:R") (at 254 45.72 0) (unit 1) (in_bom yes) (on_board yes) (dnp no) (property "Reference" "R8" (id 0) (at 256.54 45.72 0) (effects (font (size 1.27 1.27)) (justify left))) (property "Value" "10k" (id 1) (at 256.54 48.26 0) (effects (font (size 1.27 1.27)) (justify left))) (property "Footprint" "Resistor_SMD:R_0603_1608Metric" (id 2) (at 254 45.72 0) (effects (font (size 1.27 1.27)) hide)) (property "Datasheet" "" (id 3) (at 254 45.72 0) (effects (font (size 1.27 1.27)) hide)) (property "Description" "ALERT open-drain pull-up" (id 4) (at 254 45.72 0) (effects (font (size 1.27 1.27)) hide)) (pin "1") (pin "2")) (wire (pts (xy 254 41.91) (xy 254 39.37)) (stroke (width 0) (type default))) (label "+3V3" (at 254 39.37 90) (fields_autoplaced) (effects (font (size 1.27 1.27)) (justify left bottom))) (wire (pts (xy 254 49.53) (xy 254 52.07)) (stroke (width 0) (type default))) (label "ALERT" (at 254 52.07 270) (fields_autoplaced) (effects (font (size 1.27 1.27)) (justify right bottom))) (symbol (lib_id "meter:R") (at 266.7 45.72 0) (unit 1) (in_bom yes) (on_board yes) (dnp no) (property "Reference" "R9" (id 0) (at 269.24 45.72 0) (effects (font (size 1.27 1.27)) (justify left))) (property "Value" "4.7k" (id 1) (at 269.24 48.26 0) (effects (font (size 1.27 1.27)) (justify left))) (property "Footprint" "Resistor_SMD:R_0603_1608Metric" (id 2) (at 266.7 45.72 0) (effects (font (size 1.27 1.27)) hide)) (property "Datasheet" "" (id 3) (at 266.7 45.72 0) (effects (font (size 1.27 1.27)) hide)) (property "Description" "I2C pull-up (omit if on logger)" (id 4) (at 266.7 45.72 0) (effects (font (size 1.27 1.27)) hide)) (pin "1") (pin "2")) (wire (pts (xy 266.7 41.91) (xy 266.7 39.37)) (stroke (width 0) (type default))) (label "+3V3" (at 266.7 39.37 90) (fields_autoplaced) (effects (font (size 1.27 1.27)) (justify left bottom))) (wire (pts (xy 266.7 49.53) (xy 266.7 52.07)) (stroke (width 0) (type default))) (label "SDA" (at 266.7 52.07 270) (fields_autoplaced) (effects (font (size 1.27 1.27)) (justify right bottom))) (symbol (lib_id "meter:R") (at 279.4 45.72 0) (unit 1) (in_bom yes) (on_board yes) (dnp no) (property "Reference" "R10" (id 0) (at 281.94 45.72 0) (effects (font (size 1.27 1.27)) (justify left))) (property "Value" "4.7k" (id 1) (at 281.94 48.26 0) (effects (font (size 1.27 1.27)) (justify left))) (property "Footprint" "Resistor_SMD:R_0603_1608Metric" (id 2) (at 279.4 45.72 0) (effects (font (size 1.27 1.27)) hide)) (property "Datasheet" "" (id 3) (at 279.4 45.72 0) (effects (font (size 1.27 1.27)) hide)) (property "Description" "I2C pull-up (omit if on logger)" (id 4) (at 279.4 45.72 0) (effects (font (size 1.27 1.27)) hide)) (pin "1") (pin "2")) (wire (pts (xy 279.4 41.91) (xy 279.4 39.37)) (stroke (width 0) (type default))) (label "+3V3" (at 279.4 39.37 90) (fields_autoplaced) (effects (font (size 1.27 1.27)) (justify left bottom))) (wire (pts (xy 279.4 49.53) (xy 279.4 52.07)) (stroke (width 0) (type default))) (label "SCL" (at 279.4 52.07 270) (fields_autoplaced) (effects (font (size 1.27 1.27)) (justify right bottom))) (symbol (lib_id "meter:Conn_1x07") (at 254 96.52 0) (unit 1) (in_bom yes) (on_board yes) (dnp no) (property "Reference" "J3" (id 0) (at 254 93.98 0) (effects (font (size 1.27 1.27)) (justify left))) (property "Value" "LOGGER" (id 1) (at 254 114.3 0) (effects (font (size 1.27 1.27)) (justify left))) (property "Footprint" "Connector_PinHeader_2.54mm:PinHeader_1x07_P2.54mm_Vertical" (id 2) (at 254 96.52 0) (effects (font (size 1.27 1.27)) hide)) (property "Datasheet" "" (id 3) (at 254 96.52 0) (effects (font (size 1.27 1.27)) hide)) (property "Description" "To logger MCU: 3V3 GND SDA SCL ALERT CTL_H CTL_M" (id 4) (at 254 96.52 0) (effects (font (size 1.27 1.27)) hide)) (pin "1") (pin "2") (pin "3") (pin "4") (pin "5") (pin "6") (pin "7")) (wire (pts (xy 248.92 96.52) (xy 246.38 96.52)) (stroke (width 0) (type default))) (label "+3V3" (at 246.38 96.52 180) (fields_autoplaced) (effects (font (size 1.27 1.27)) (justify right bottom))) (wire (pts (xy 248.92 99.06) (xy 246.38 99.06)) (stroke (width 0) (type default))) (label "GND" (at 246.38 99.06 180) (fields_autoplaced) (effects (font (size 1.27 1.27)) (justify right bottom))) (wire (pts (xy 248.92 101.6) (xy 246.38 101.6)) (stroke (width 0) (type default))) (label "SDA" (at 246.38 101.6 180) (fields_autoplaced) (effects (font (size 1.27 1.27)) (justify right bottom))) (wire (pts (xy 248.92 104.14) (xy 246.38 104.14)) (stroke (width 0) (type default))) (label "SCL" (at 246.38 104.14 180) (fields_autoplaced) (effects (font (size 1.27 1.27)) (justify right bottom))) (wire (pts (xy 248.92 106.68) (xy 246.38 106.68)) (stroke (width 0) (type default))) (label "ALERT" (at 246.38 106.68 180) (fields_autoplaced) (effects (font (size 1.27 1.27)) (justify right bottom))) (wire (pts (xy 248.92 109.22) (xy 246.38 109.22)) (stroke (width 0) (type default))) (label "CTL_H" (at 246.38 109.22 180) (fields_autoplaced) (effects (font (size 1.27 1.27)) (justify right bottom))) (wire (pts (xy 248.92 111.76) (xy 246.38 111.76)) (stroke (width 0) (type default))) (label "CTL_M" (at 246.38 111.76 180) (fields_autoplaced) (effects (font (size 1.27 1.27)) (justify right bottom))) (symbol (lib_id "meter:MountingHole") (at 205.74 116.84 0) (unit 1) (in_bom no) (on_board yes) (dnp no) (property "Reference" "H1" (id 0) (at 208.28 116.205 0) (effects (font (size 1.27 1.27)) (justify left))) (property "Value" "M3" (id 1) (at 208.28 118.11 0) (effects (font (size 1.27 1.27)) (justify left))) (property "Footprint" "MountingHole:MountingHole_3.2mm_M3" (id 2) (at 205.74 116.84 0) (effects (font (size 1.27 1.27)) hide)) (property "Datasheet" "" (id 3) (at 205.74 116.84 0) (effects (font (size 1.27 1.27)) hide)) (property "Description" "M3 mounting hole" (id 4) (at 205.74 116.84 0) (effects (font (size 1.27 1.27)) hide))) (symbol (lib_id "meter:MountingHole") (at 218.44 116.84 0) (unit 1) (in_bom no) (on_board yes) (dnp no) (property "Reference" "H2" (id 0) (at 220.98 116.205 0) (effects (font (size 1.27 1.27)) (justify left))) (property "Value" "M3" (id 1) (at 220.98 118.11 0) (effects (font (size 1.27 1.27)) (justify left))) (property "Footprint" "MountingHole:MountingHole_3.2mm_M3" (id 2) (at 218.44 116.84 0) (effects (font (size 1.27 1.27)) hide)) (property "Datasheet" "" (id 3) (at 218.44 116.84 0) (effects (font (size 1.27 1.27)) hide)) (property "Description" "M3 mounting hole" (id 4) (at 218.44 116.84 0) (effects (font (size 1.27 1.27)) hide))) (symbol (lib_id "meter:MountingHole") (at 231.14 116.84 0) (unit 1) (in_bom no) (on_board yes) (dnp no) (property "Reference" "H3" (id 0) (at 233.68 116.205 0) (effects (font (size 1.27 1.27)) (justify left))) (property "Value" "M3" (id 1) (at 233.68 118.11 0) (effects (font (size 1.27 1.27)) (justify left))) (property "Footprint" "MountingHole:MountingHole_3.2mm_M3" (id 2) (at 231.14 116.84 0) (effects (font (size 1.27 1.27)) hide)) (property "Datasheet" "" (id 3) (at 231.14 116.84 0) (effects (font (size 1.27 1.27)) hide)) (property "Description" "M3 mounting hole" (id 4) (at 231.14 116.84 0) (effects (font (size 1.27 1.27)) hide))) (symbol (lib_id "meter:MountingHole") (at 243.84 116.84 0) (unit 1) (in_bom no) (on_board yes) (dnp no) (property "Reference" "H4" (id 0) (at 246.38 116.205 0) (effects (font (size 1.27 1.27)) (justify left))) (property "Value" "M3" (id 1) (at 246.38 118.11 0) (effects (font (size 1.27 1.27)) (justify left))) (property "Footprint" "MountingHole:MountingHole_3.2mm_M3" (id 2) (at 243.84 116.84 0) (effects (font (size 1.27 1.27)) hide)) (property "Datasheet" "" (id 3) (at 243.84 116.84 0) (effects (font (size 1.27 1.27)) hide)) (property "Description" "M3 mounting hole" (id 4) (at 243.84 116.84 0) (effects (font (size 1.27 1.27)) hide))) (text "INA228 auto-ranging current meter  |  ranges: L = R1+R2+R3 (~1001 ohm, both FETs off)," (at 20.32 154.94 0) (effects (font (size 1.27 1.27)) (justify left bottom))) (text "M = R1+R2+Rds(Q2) (Q2 on), H = R1+Rds(Q1) (Q1 on).  Logger: CTL_x HIGH = bypass FET ON. Defaults ON at reset." (at 20.32 160.02 0) (effects (font (size 1.27 1.27)) (justify left bottom))) (text "Route U1 IN+ / IN- as Kelvin traces: IN+ from J1 side of R1, IN- from the J2 side of R3. Keep R3/D1/D2/Q1/Q2 area clean (leakage!)." (at 20.32 165.1 0) (effects (font (size 1.27 1.27)) (justify left bottom))) (text "R4/R5 must go to VIN (upstream of IN+), NOT to the FET source, otherwise their current is measured. VIN max ~6V (FET Vgs)." (at 20.32 170.18 0) (effects (font (size 1.27 1.27)) (justify left bottom))) (text "Calibrate each range with a known load; zero-calibrate range L with DUT disconnected (INA bias current, FET/diode leakage)." (at 20.32 175.26 0) (effects (font (size 1.27 1.27)) (justify left bottom))) (sheet_instances (path "" (page "1"))))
